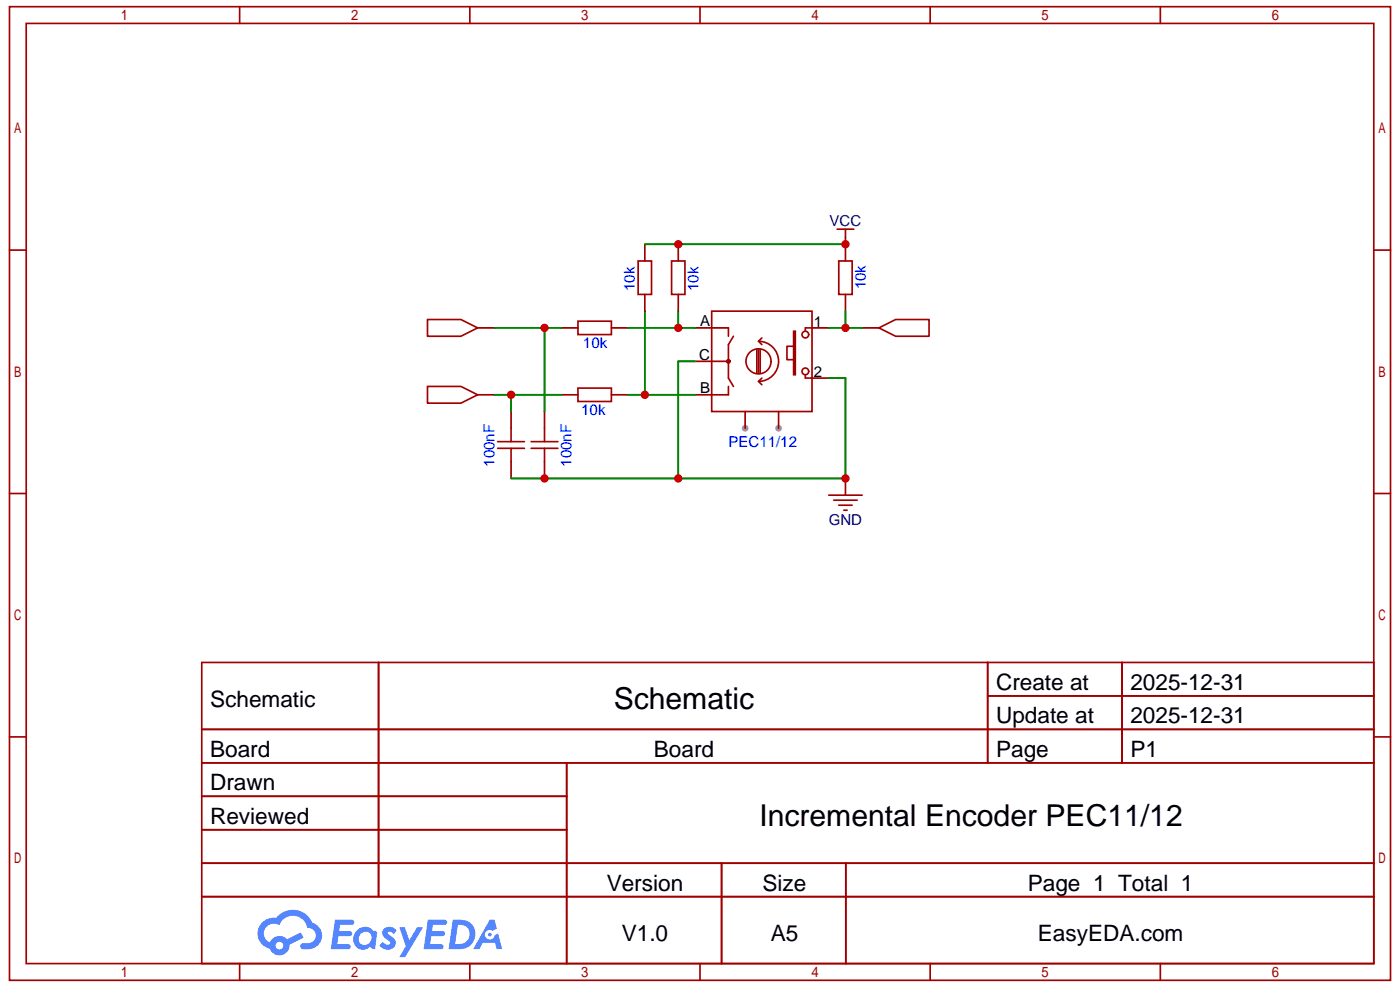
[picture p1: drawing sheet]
<svg xmlns="http://www.w3.org/2000/svg" width="210mm" height="148mm" viewBox="0 0 210 148" stroke-linecap="round" stroke-linejoin="round" font-family="sans-serif">
<g fill="#999">
<circle cx="116.7" cy="64.1" r=".5"/>
<circle cx="111.7" cy="64.1" r=".5"/>
</g>
<g fill="none" stroke="#a10000" stroke-width=".25">
<path d="M1.4 1h207v145.8h-207zM3.9 3.5h202v140.8h-202zM35.9 1v2.5M70.4 1v2.5M104.9 1v2.5M139.4 1v2.5M173.9 1v2.5M1.4 37.5h2.5M205.9 37.5h2.5M1.4 73.9h2.5M205.9 73.9h2.5M30.2 99.2h175.7v45.1h-175.7z"/>
<path d="M56.7 99.2v35.1M148 99.2v15.1M168.1 99.2v15.1M1.4 110.4h2.5M30.2 109.2h175.7M30.2 114.3h175.7M30.2 119.3h54.7M84.9 114.3v30M148 104.2h57.9M205.9 110.4h2.5M30.2 129.3h175.7M30.2 124.3h54.7"/>
<path d="M30.2 134.3h175.7M108.1 129.3v15M126.8 129.3v15M35.9 144.3v2.5M70.4 144.3v2.5M104.9 144.3v2.5M139.4 144.3v2.5M173.9 144.3v2.5"/>
</g>
<g fill="#5487ff">
<path d="M57.6 139.1a1.28 1.28 0 0 1 1.8 .3l-.4 .6a.54 .54 0 0 0-.9-.3l.1 .2a2.29 2.29 0 0 1 1.1 1.3 1.34 1.34 0 0 1-1.1 1.1 1.34 1.34 0 0 1-1.3-.7l.5-.5a.69 .69 0 0 0 1.1 .2l-.1-.2a2.37 2.37 0 0 1-1.1-1.4l.1-.4z"/>
<path d="M59.8 138.9h.9l.6 1.9 1.2-1.9h.9l-2.7 4.5h-.9l1-1.7z"/>
<path d="M50.2 137.7h1.6a1.29 1.29 0 0 1 1.2 .2 .39 .39 0 0 1-.3 .6h-1.7l-.2 .9h1.6a.39 .39 0 0 1 .4 .5 .39 .39 0 0 1-.4 .3h-1.7l-.2 1.2h.8a1.21 1.21 0 0 1 1.2 .2 .39 .39 0 0 1-.3 .6h-2.6z"/>
<path d="M64.1 137.7h1.6a1.3 1.3 0 0 1 1.3 .2 .39 .39 0 0 1-.4 .6h-1.7l-.2 .9h1.7a.39 .39 0 0 1 .3 .5 .39 .39 0 0 1-.4 .3h-1.7l-.1 1.2h.8a1.21 1.21 0 0 1 1.1 .2 .39 .39 0 0 1-.3 .6h-2.6z"/>
<path d="M73.4 137.8h.7l.4 1.3-.7 .3a.74 .74 0 0 0-1.1 .3 .74 .74 0 0 0 .5 1 .74 .74 0 0 0 .9-.6l.5-.3 .7 2.4h-.9l-.2-1h-1.8l-.6 1h-.9z"/>
<path d="M67.9 137.7l-.7 4.5h1.5a2.24 2.24 0 0 0 2.4-1.7 2.24 2.24 0 0 0-1.3-2.6zM68.6 138.5a1.48 1.48 0 0 1 1.8 1.5 1.48 1.48 0 0 1-1.9 1.4h-.3z"/>
<path d="M53.4 139.5a1.6 1.6 0 0 0-.3 1.9 1.6 1.6 0 0 0 1.8 .8l.5-.4 .4 .3 .4 .1 .3-2.5-.1-.2-.2-.1a.56 .56 0 0 1-.6-.3 1.72 1.72 0 0 0-2.2 .4zM54.1 139.9a.95 .95 0 0 1 1.4 0 .95 .95 0 0 1-.2 1.4 .94 .94 0 0 1-1.4-.1 .94 .94 0 0 1 .2-1.3z"/>
<path d="M39.3 138.1a2.33 2.33 0 0 0 1.1 4 1.52 1.52 0 0 0 1.8 1 1.52 1.52 0 0 0 1.2-1.6l2.1-1.1-.4-.7-2.1 1a1.55 1.55 0 0 0-2.6 .4 1.48 1.48 0 0 1-.7-2 1.48 1.48 0 0 1 2.2-.5 2.2 2.2 0 0 1 2.2-1.4 2.2 2.2 0 0 1 2 1.8 1.14 1.14 0 0 1 1.2 1 1.14 1.14 0 0 1-1.1 1.3h-.6a.46 .46 0 0 0-.6 .3 .46 .46 0 0 0 .4 .6 2.23 2.23 0 0 0 2.8-2.5 2.09 2.09 0 0 0-1.4-1.5 3.1 3.1 0 0 0-5.4-.7l-.3-.1a2.52 2.52 0 0 0-1.8 .7zM41.3 141.7a.6 .6 0 0 1 1.2 0 .6 .6 0 0 1-1.2 0z"/>
<circle cx="73.4" cy="140" r=".28"/>
</g>
<g fill="none" stroke="#a10000" stroke-width=".25">
<path d="M95.6 39.1h2v5h-2zM100.6 39.1h2v5h-2zM125.4 34.3h2.6M125.7 39.1h2v5h-2zM126.7 34.3v1.3M64.1 47.9h5l2.5 1.2-2.5 1.3h-5zM64.1 57.9h5l2.5 1.2-2.5 1.3h-5zM86.6 48.1h5v2h-5zM86.6 58.1h5v2h-5zM106.7 46.6h15v15h-15zM109.2 49.1v1.3M109.2 57.9v1.2"/>
<path d="M109.9 50.4l-.7 1.2v5l.7 1.3M113.4 52.4v3.5M113.7 51.1a3 3 0 0 1 3 3 3 3 0 0 1-3 3M113.7 51.1l.5 .5M113.7 52.4v3.5M113.7 57.1l.5 .5M113.9 52.4v3.5M114.2 50.6l-.5 .5M114.2 56.6l-.5 .5M115.6 54.1a1.88 1.88 0 0 0-2.7-1.7 1.88 1.88 0 0 0-.5 3.1 1.88 1.88 0 0 0 3.1-.8v-.5M118.9 49.6h.3v6.5h-.3zM118.9 51.9h-1v2h1"/>
<path d="M120.7 56.1v.5h1M121.7 49.1h-1v.5M131.7 49.1l2.5-1.2h5v2.5h-5zM74.6 66.1h4M74.6 67.1h4M76.6 64.1v2M76.6 67.1v2.1M79.6 66.1h4M79.6 67.1h4M81.6 64.1v2M81.6 67.1v2.1M124.2 74.2h5"/>
<path d="M124.9 74.9h3.6M125.7 75.7h2M126.4 76.4h.6"/>
<circle cx="109.2" cy="54.1" r=".25"/>
<circle cx="120.7" cy="55.6" r=".5"/>
<circle cx="120.7" cy="50.1" r=".5"/>
</g>
<g fill="none" stroke="#870000" stroke-width=".25">
<path d="M96.6 36.6v2.5M101.6 36.6v2.5M126.7 35.6v3.5M71.6 49.1h2.5M71.6 59.1h2.5M84.1 49.1h2.5M84.1 59.1h2.5M91.6 49.1h2.5M91.6 59.1h2.5M96.6 44.1v2.5M101.6 44.1v2.5M104.2 49.1h5"/>
<path d="M104.2 54.1h5M104.2 59.1h5M121.7 56.6h2.5M121.7 49.1h2.5M126.7 44.1v2.5M129.2 49.1h2.5M76.6 61.6v2.5M76.6 69.2v2.5M81.6 61.6v2.5M81.6 69.2v2.5M111.7 61.6v2.5M116.7 61.6v2.5"/>
<path d="M126.7 71.7v2.5"/>
</g>
<g fill="none" stroke="#008700" stroke-width=".25">
<path d="M96.6 36.6h30.1v.2M74.1 49.1h10M74.1 59.1h10M76.6 59.1v2.5M81.6 49.1v12.5M94.1 49.1h10.1M94.1 59.1h10.1M96.6 46.6v12.5M101.6 46.6v2.5M104.2 54.1h-2.6v17.6M124.2 49.1h5M124.2 56.6h2.5v15.1h-50.1"/>
<path d="M126.7 46.6v2.5"/>
</g>
<g fill="#c00">
<circle cx="101.6" cy="49.1" r=".63"/>
<circle cx="96.6" cy="59.1" r=".63"/>
<circle cx="81.6" cy="49.1" r=".63"/>
<circle cx="76.6" cy="59.1" r=".63"/>
<circle cx="101.6" cy="36.6" r=".63"/>
<circle cx="126.7" cy="36.6" r=".63"/>
<circle cx="101.6" cy="71.7" r=".63"/>
<circle cx="81.6" cy="71.7" r=".63"/>
<circle cx="126.7" cy="71.7" r=".63"/>
<circle cx="126.7" cy="49.1" r=".63"/>
</g>
<g font-size="4.5">
<text x="92" y="106.2">Schematic</text>
<text x="113.8" y="123.7">Incremental Encoder PEC11/12</text>
</g>
<g font-size="3.4">
<text x="31.5" y="105.8">Schematic</text>
<text x="149.3" y="103.3">Create at</text>
<text x="169.4" y="103.3">2025-12-31</text>
<text x="31.5" y="113.4">Board</text>
<text x="98" y="113.4">Board</text>
<text x="149.3" y="108.3">Update at</text>
<text x="149.3" y="113.4">Page</text>
<text x="169.4" y="108.3">2025-12-31</text>
<text x="169.4" y="113.4">P1</text>
<text x="31.5" y="118.4">Drawn</text>
<text x="31.5" y="123.4">Reviewed</text>
<text x="90.9" y="133.4">Version</text>
<text x="114.3" y="133.4">Size</text>
<text x="154" y="133.4">Page 1 Total 1</text>
<text x="93.2" y="140.9">V1.0</text>
<text x="115.5" y="140.9">A5</text>
<text x="155.5" y="140.9">EasyEDA.com</text>
</g>
<g font-size="2.3" fill="#000080">
<text x="124.3" y="33.9">VCC</text>
<text x="124.2" y="78.7">GND</text>
</g>
<g font-size="2.3" fill="#00f">
<text x="95.2" y="43.6" transform="rotate(-90 95.2 43.6)">10k</text>
<text x="104.7" y="43.6" transform="rotate(-90 104.7 43.6)">10k</text>
<text x="129.7" y="43.3" transform="rotate(-90 129.7 43.3)">10k</text>
<text x="87.4" y="52.1">10k</text>
<text x="87.1" y="62.2">10k</text>
<text x="74.1" y="69.9" transform="rotate(-90 74.1 69.9)">100nF</text>
<text x="85.6" y="69.9" transform="rotate(-90 85.6 69.9)">100nF</text>
<text x="109.2" y="66.9">PEC11/12</text>
</g>
<g font-size="2.3">
<text x="104.8" y="53.9">C</text>
<text x="104.9" y="48.9">A</text>
<text x="121.9" y="49">1</text>
<text x="104.9" y="58.9">B</text>
<text x="121.9" y="56.5">2</text>
</g>
</svg>
